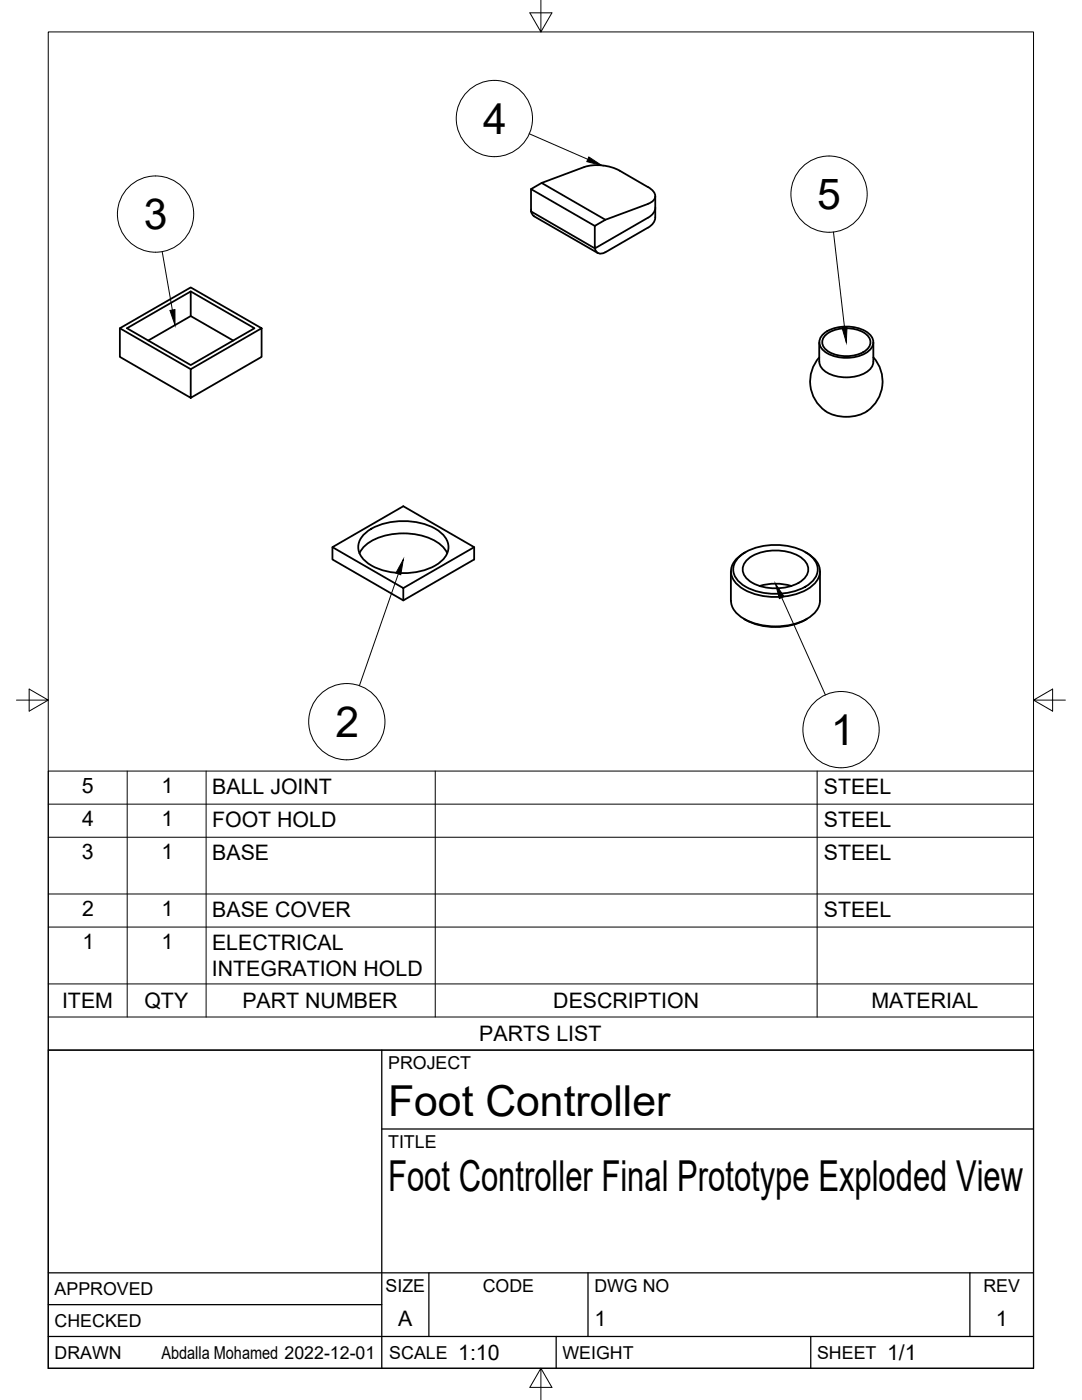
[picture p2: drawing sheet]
<svg xmlns="http://www.w3.org/2000/svg" width="216mm" height="279mm" viewBox="0 0 216 279" stroke-linecap="round" stroke-linejoin="round" font-family="sans-serif">
<!-- layer: Visible -->
<g fill="none" stroke="#000" stroke-width=".36">
<path d="M106 37.7l12.7 7.4M108.1 36.5l12.7 7.4M123.6 34.1l5.7 3.2a2.09 2.09 0 0 1 1.4 2.3l-.8 .8-.6 .3M123.6 34.1a9.5 9.5 0 0 0-7-.8l-8.5 3.2-2.1 1.2v4.5l12.7 7.4 10.6-6.1a2.57 2.57 0 0 0 1.5-2.1l-.1-2.2M38.1 58.2l12.7 7.3-12.7 7.4-12.8-7.4 12.8-7.3v4.9M106 42.2l.2 .6 .4 .3 12.7 7.4M129.3 45.4l-8.5 4.9a1.27 1.27 0 0 1-1.5 .2 1.27 1.27 0 0 1-.6-1.3M129.3 40.7l-8.5 3.2-2.1 1.2v4.1M130.7 41.6a3.2 3.2 0 0 1-.9 3.5l-.5 .3M23.9 65.5l14.2 8.2M29.6 68l8.5-4.9 8.4 4.9M52.2 65.5v5.7l-14.1 8.2-14.2-8.2v-5.7l14.2-8.1 14.1 8.1-14.1 8.2v5.7"/>
<path d="M163.5 68.3v3.9a3.3 3.3 0 0 0 2.7 2.7 8 8 0 0 0 7.3-1.1l.7-1 .1-.6v-3.9M163.5 71.3a7.2 7.2 0 0 0 1.2 10.7M164.4 66.6a7.9 7.9 0 0 1 9 0 2.11 2.11 0 0 1 0 3.4 7.9 7.9 0 0 1-9 0 2.11 2.11 0 0 1 0-3.4zM164.9 66.8a7.1 7.1 0 0 1 8 0 1.99 1.99 0 0 1-.6 3.5 7.2 7.2 0 0 1-7.4-.5 1.87 1.87 0 0 1 0-3zM174.3 71.3a7.2 7.2 0 0 1-1.2 10.7M164.7 82a8.2 8.2 0 0 0 8.4 0M66.3 109.2l14.2-8.2 14.1 8.2v2.5l-14.1 8.1-14.2-8.1zM66.3 109.2l14.2 8.2v2.4M71.7 110.4a8 8 0 0 1 6.4-3.8 12.4 12.4 0 0 1 10.3 2.5l.8 1.3M72.5 106.7a11.6 11.6 0 0 1 9.1-2.7 9.6 9.6 0 0 1 7.3 3.4 3.5 3.5 0 0 1-1.2 4.9 13.5 13.5 0 0 1-14.5 0 3.5 3.5 0 0 1-.7-5.6zM94.6 109.2l-14.1 8.2M145.8 114l.1 5.9a4.7 4.7 0 0 0 3 3.9 13.8 13.8 0 0 0 12.5-.6 4.3 4.3 0 0 0 2.2-3.3v-5.9"/>
<path d="M147.2 111.4a11 11 0 0 1 9.3-2.5 8.6 8.6 0 0 1 6.3 3.3 3.3 3.3 0 0 1-1.2 4.3 12.6 12.6 0 0 1-13.7 0 3.3 3.3 0 0 1-.7-5.1zM148.8 110.2a4.6 4.6 0 0 0-2.9 4.2 5.2 5.2 0 0 0 3.5 3.7 13.6 13.6 0 0 0 12.5-1 3.6 3.6 0 0 0 0-6.1l-1.2-.8M149.3 111.5a9.7 9.7 0 0 1 10.8 0 2.57 2.57 0 0 1 0 4.3 9.7 9.7 0 0 1-10.8 0 2.57 2.57 0 0 1 0-4.3zM151.6 117a10.9 10.9 0 0 1 6.3 0M148.4 123.5a13.1 13.1 0 0 0 12.3 .2M161 123.5l-.3 .2"/>
</g>
<!-- layer: Border -->
<path d="M9.6 6.4h196.6v266.7h-196.6zM107.9 0v6.4l-2.2-3.8h4.4l-2.2 3.8M3.3 139.7h6.3l-3.8-2.2v4.4l3.8-2.2M206.2 139.7l3.8 2.2v-4.4l-3.8 2.2h6.4M107.9 273.1l2.2 3.8h-4.4l2.2-3.8v6.3" fill="none" stroke="#000" stroke-width=".2"/>
<!-- layer: Titleblock -->
<path d="M9.6 209.6h196.6v63.5h-196.6zM76.2 209.6v63.5M76.2 225.3h130M9.6 254h196.6M85.6 254v12.7M117.3 254v12.7M193.5 254v12.7M9.6 266.7h196.6M9.6 260.4h66.6M111 266.7v6.4M161.8 266.7v6.4" fill="none" stroke="#000" stroke-width=".25"/>
<!-- layer: Parts Lists -->
<path d="M9.6 153.9h196.6v55.7h-196.6zM25.4 153.9v49.1M41.1 153.9v49.1M86.8 153.9v49.1M163 153.9v49.1M9.6 178.4h196.6M9.6 167.1h196.6M9.6 160.5h196.6M9.6 196.4h196.6M9.6 185h196.6M9.6 203h196.6" fill="none" stroke="#000" stroke-width=".2"/>
<!-- layer: Balloons -->
<g fill="none" stroke="#000" stroke-width=".2">
<path d="M105.6 26.7l11.7 5.1M32.4 50.2l2 11.7M166.3 46.3l2.2 19M79.5 114.5l-7.8 22.3M156 119.3l8.7 19.4"/>
<circle cx="98.6" cy="23.7" r="7.6"/>
<circle cx="165.4" cy="38.7" r="7.6"/>
<circle cx="31" cy="42.7" r="7.6"/>
<circle cx="69.2" cy="144" r="7.6"/>
<circle cx="167.8" cy="145.6" r="7.6"/>
</g>
<path d="M117.5 31.3l2.6 1.7-3-.7zM33.9 62l1-.2v3.1zM168 65.3l1-.1-.1 3.1zM80.5 111.7l-.5 3-1-.3zM154.7 116.5l1.7 2.6-.9 .4z" fill="#000" stroke="#000" stroke-width=".2"/>
<g font-size="8.5">
<text x="96.4" y="26.7">4</text>
<text x="163" y="41.7">5</text>
<text x="28.7" y="45.7">3</text>
<text x="66.9" y="147.1">2</text>
<text x="165.8" y="148.7">1</text>
<text x="77.4" y="222.8">Foot Controller</text>
<text x="77.4" y="237.8">Foot Controller Final Prototype Exploded View</text>
</g>
<g font-size="4.3">
<text x="16.3" y="158.2">5</text>
<text x="32.2" y="158.2">1</text>
<text x="42.4" y="158.5">BALL JOINT</text>
<text x="164.4" y="158.5">STEEL</text>
<text x="16.4" y="164.8">4</text>
<text x="32.2" y="164.8">1</text>
<text x="42.3" y="165.1">FOOT HOLD</text>
<text x="164.4" y="165.1">STEEL</text>
<text x="16.3" y="171.4">3</text>
<text x="32.2" y="171.4">1</text>
<text x="42.4" y="171.7">BASE</text>
<text x="164.4" y="171.7">STEEL</text>
<text x="16.4" y="182.8">2</text>
<text x="32.2" y="182.8">1</text>
<text x="42.4" y="183">BASE COVER</text>
<text x="164.4" y="183">STEEL</text>
<text x="16.5" y="189.4">1</text>
<text x="32.2" y="189.4">1</text>
<text x="42.3" y="189.7">ELECTRICAL</text>
<text x="42.3" y="194.8">INTEGRATION HOLD</text>
<text x="12.4" y="201.2">ITEM</text>
<text x="28.8" y="201.1">QTY</text>
<text x="48.4" y="201.2">PART NUMBER</text>
<text x="110.4" y="201.2">DESCRIPTION</text>
<text x="173.9" y="201.2">MATERIAL</text>
<text x="95.6" y="207.8">PARTS LIST</text>
<text x="79.5" y="264.5">A</text>
<text x="118.6" y="264.5">1</text>
<text x="198.7" y="264.5">1</text>
<text x="91.4" y="271.4">1:10</text>
<text x="177" y="271.4">1/1</text>
</g>
<g font-size="3.5">
<text x="77.4" y="213.4">PROJECT</text>
<text x="77.4" y="229.1">TITLE</text>
<text x="76.9" y="257.8">SIZE</text>
<text x="96.3" y="257.8">CODE</text>
<text x="118.6" y="257.8">DWG NO</text>
<text x="196.2" y="257.8">REV</text>
<text x="10.9" y="258.5">APPROVED</text>
<text x="10.9" y="264.8">CHECKED</text>
<text x="10.9" y="271.2">DRAWN</text>
<text x="32.2" y="271.2">Abdalla Mohamed 2022-12-01</text>
<text x="77.7" y="271.2">SCALE</text>
<text x="112.2" y="271.2">WEIGHT</text>
<text x="163" y="271.2">SHEET</text>
</g>
</svg>
